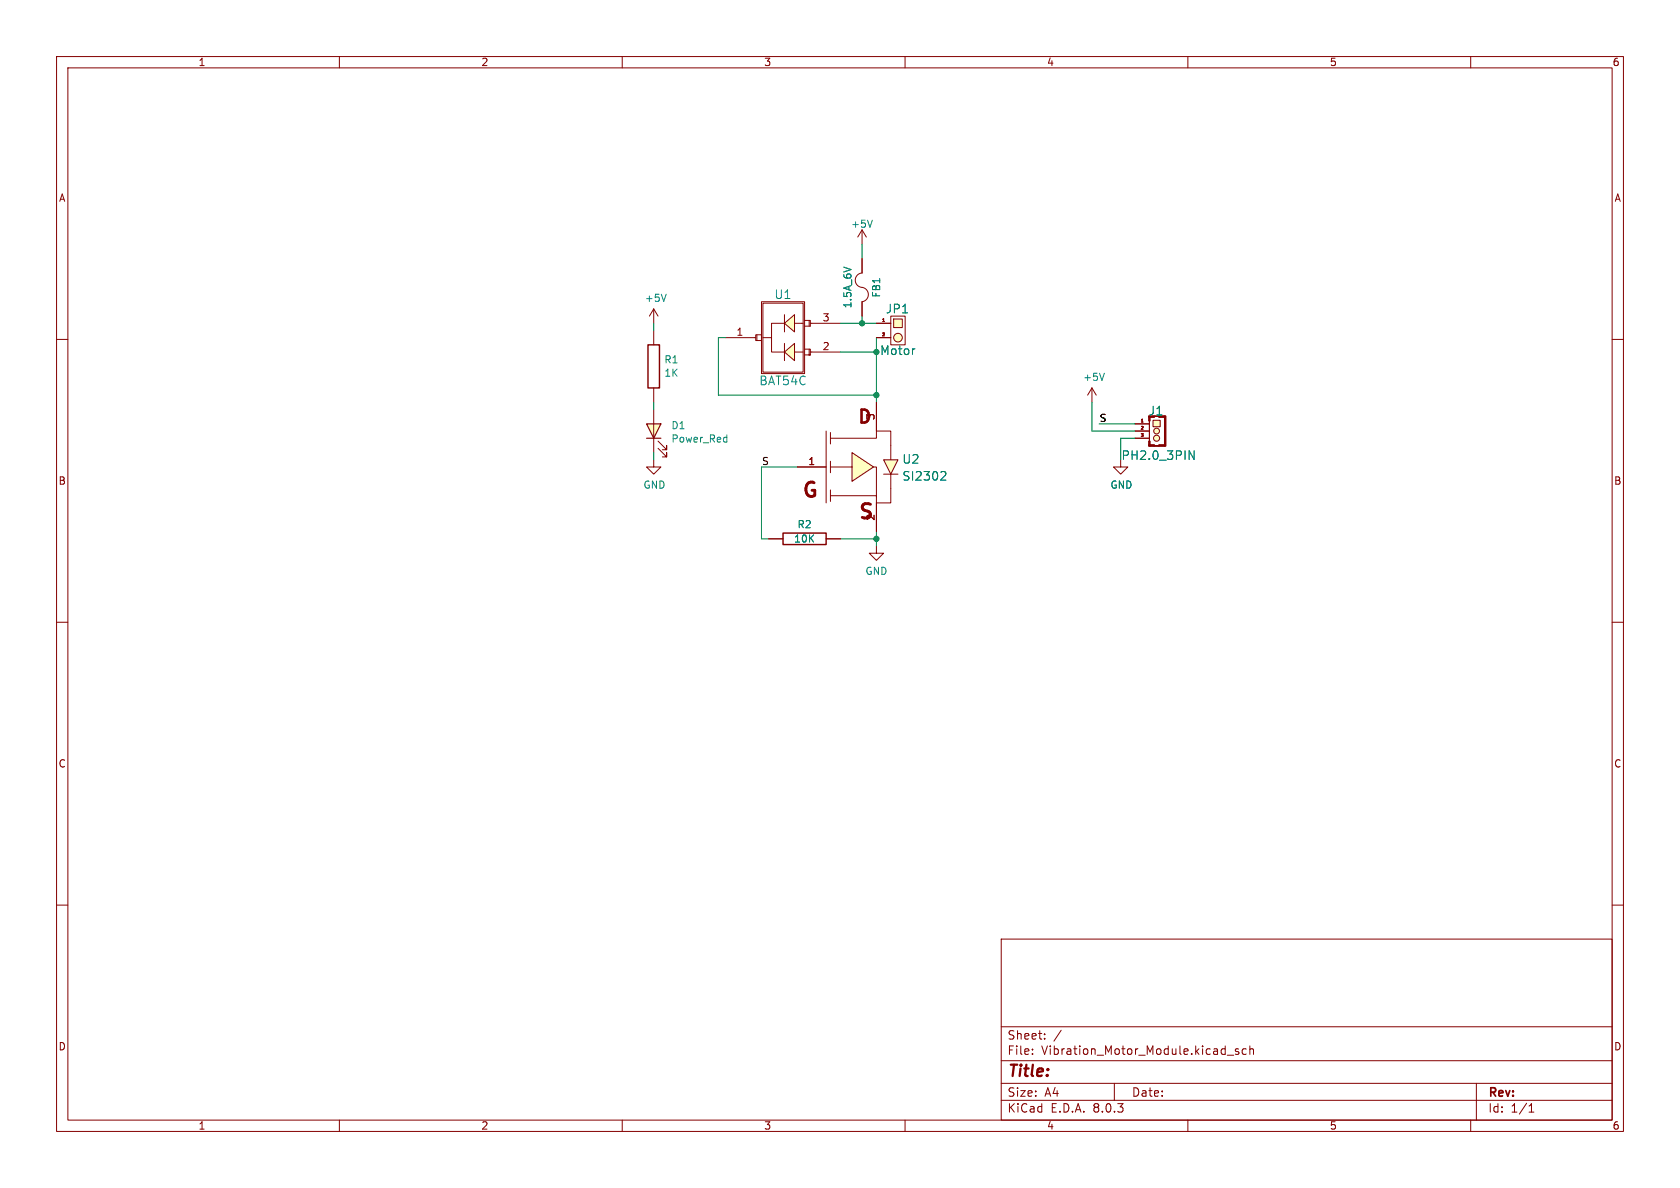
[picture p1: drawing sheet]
<svg xmlns="http://www.w3.org/2000/svg" width="297mm" height="210mm" viewBox="0 0 297 210" stroke-linecap="round" stroke-linejoin="round" font-family="sans-serif">
<g fill="none" stroke="#840000" stroke-width=".18">
<path d="M10 10h277v190h-277zM12 12h273v186h-273zM60 10v2M110 10v2M160 10v2M210 10v2M260 10v2M10 60h2M152.4 40.6l-.8 1.3M152.4 40.6v2.6M152.4 40.6l.8 1.3M285 60h2"/>
<path d="M10 110h2M285 110h2M10 160h2M285 160h2M177 166h108v32h-108zM60 198v2M110 198v2M160 198v2M177 194.5h108M177 191.5h108M177 187.5h108M177 181.5h108"/>
<path d="M182.5 186.3v.1M182.5 185.5v.1M184.7 183.6v.1M184.7 182.8v.1M187.6 182.1l-1.3 2M197 191.5v3M210 198v2M217 186.5h1.1M219 185.5l-.4-.1-.2 .2 .1 .2 .5 .2v.3h-.6M220.3 185.5l-.4-.1-.3 .3v.4l.1 .2h.6M221 185.5l.2-.1 .3 .1 .1 .9M221 184.9v1.5"/>
<path d="M260 198v2M261 191.5v6.5M270.3 196.6h.9M270.3 195.5l.4-.4v1.5"/>
</g>
<path d="M154.2 38.9l-.4 1.3" fill="none" stroke="#008484" stroke-width=".18"/>
<g fill="#ffffc2">
<path d="M138.7 57.2l1.8-1.6v3.1z"/>
<path d="M138.7 62.2l1.8-1.5v3.1z"/>
</g>
<g fill="none" stroke="#840000" stroke-width=".18">
<path d="M128.3 59.7h5.3M133.6 59.2h1v1h-1zM133.8 59.2v1M134.6 53.3h7.6v12.7h-7.6zM134.9 53.6h7.1v12.2h-7.1zM134.9 59.7h1.5v2.5h2.3M138.7 57.2h-2.3v2.5M138.7 57.2l1.8-1.6v3.1zM138.7 55.6v3.1M140.5 57.2h1.5M142.2 56.6h1.1v1.1h-1.1M143.1 56.6v1.1"/>
<path d="M143.3 57.2h5.3M152.4 45.7v2.6a1.3 1.3 0 0 0-1.2 1.4 1.3 1.3 0 0 0 1.4 1.1 1.28 1.28 0 0 1 .9 1.4 1.28 1.28 0 0 1-1.1 1.1v2.6M138.7 62.2l1.8-1.5v3.1zM138.7 60.7v3.1M140.5 62.2h1.5M142.2 61.7h1.1v1M142.2 62.7h.8M143 62.7h.3zM143.1 61.7v1M143.3 62.2h5.3M115.6 81.3v1.3h1.2l-1.2 1.2-1.3-1.2h1.3M154.9 96.5v1.3h1.3l-1.3 1.3-1.2-1.3h1.2"/>
</g>
<path d="M114.3 74.9h2.5l-1.2 2.6z" fill="#ffffc2"/>
<path d="M114.3 74.9h2.5l-1.2 2.6zM114.3 77.5h2.5" fill="none" stroke="#840000" stroke-width=".2"/>
<path d="M115.6 58.4v2.6M115.6 68.6v2.5M115.6 72.4v7.6M116.3 79.2l1.6 1.6v-.8v.8h-.8M116.3 78l1.6 1.5v-.8v.8h-.8M198.1 81.3v1.3h1.3l-1.3 1.2-1.3-1.2h1.3" fill="none" stroke="#840000" stroke-width=".18"/>
<path d="M128.1 77.3l.4 .1M128.5 76.9v1.3M128.5 78.1l-.4 .1" fill="none" stroke="#008484" stroke-width=".18"/>
<path d="M114.6 61h2v7.6h-2z" fill="none" stroke="#840000" stroke-width=".25"/>
<path d="M203.8 74.3h1.3v1.1h-1.3z" fill="#ffffc2"/>
<g fill="#ffffc2" stroke="#ffffc2" stroke-width=".18">
<circle cx="204.5" cy="77.5" r=".53"/>
<circle cx="204.5" cy="76.2" r=".51"/>
<circle cx="158.7" cy="59.7" r=".76"/>
</g>
<g fill="none" stroke="#840000" stroke-width=".18">
<path d="M115.6 54.6l-.8 1.3M115.6 54.6v2.6M115.6 54.6l.7 1.3M200.7 74.9h2.5M200.7 76.2h2.5M200.7 77.5h2.5M201.8 74.6h.3M203.2 73.5h2.8v5.4h-2.8zM203.2 74.4v3.6M203.8 74.3h1.3v1.1h-1.3z"/>
<circle cx="204.5" cy="77.5" r=".53"/>
<circle cx="204.5" cy="76.2" r=".51"/>
</g>
<g fill="#840000" stroke="#840000" stroke-width=".18">
<path d="M205.9 73.5h.2v5.4h-.2z"/>
<path d="M204.9 78.6h1.1v.3h-1.1z"/>
<path d="M204 78.8h.9z"/>
<path d="M204.9 73.5h1.1v.3h-1.1z"/>
<path d="M203.1 78.6h1v.3h-1z"/>
<path d="M203.1 78h.2v.9h-.2z"/>
<path d="M203.1 73.5h.2v.9h-.2z"/>
</g>
<path d="M117.8 52l-.5 1.3M210.2 79.7l.9 1.5v-1.5" fill="none" stroke="#008484" stroke-width=".18"/>
<path d="M158 56.4h1.5v1.5h-1.5z" fill="#ffffc2"/>
<g fill="none" stroke="#840000" stroke-width=".18">
<path d="M154.9 57.2h2.6M154.9 59.7h2.6M156.1 56.8h.3M157.5 55.9h2.5v5.1h-2.5zM158 56.4h1.5v1.5h-1.5zM193 68.6l-.7 1.3M193 68.6v2.5M193 68.6l.8 1.3"/>
<circle cx="158.7" cy="59.7" r=".76"/>
</g>
<path d="M161.6 61.7h.1M195.2 66l-.4 1.3" fill="none" stroke="#008484" stroke-width=".18"/>
<g fill="#ffffc2">
<path d="M156.2 81.3h2.5l-1.2 2.5z"/>
<path d="M150.6 80l3.8 2.6-3.8 2.5z"/>
</g>
<g fill="none" stroke="#840000" stroke-width=".18">
<path d="M152.4 45.7v2.6M152.4 53.3v2.6M154.9 57.2h2.6M154.9 59.7h2.6M156.1 56.8h.3M146 76.2v12.7M146.8 76.5v2M154.9 76.2h2.6v5.1M154.9 76.2v1.3h-8.1M154.9 71.1v5.1M200.7 74.9h2.5M200.7 76.2h2.5"/>
<path d="M200.7 77.5h2.5M201.8 74.6h.3M135.9 95.3h2.5M141 82.6h5M146 95.3h2.6M146.8 81.5v2.1M146.8 86.6v2M146.8 82.6h3.8M146.8 87.6h8.1v6.4M150.6 80l3.8 2.6-3.8 2.5zM154.4 82.6h.5v5.3M156.2 81.3h2.5l-1.2 2.5z"/>
<path d="M156.2 83.8h2.5M157.5 83.8v5.1h-2.6"/>
</g>
<path d="M161.6 61.7h.1M210.2 79.7l.9 1.5v-1.5M166.6 83.4h.5l.1 .4-.9 1.1h.9" fill="none" stroke="#008484" stroke-width=".18"/>
<path d="M138.4 94.2h7.6v2.1h-7.6z" fill="none" stroke="#840000" stroke-width=".25"/>
<g fill="none" stroke="#008400" stroke-width=".18">
<path d="M115.6 57.2v1.2M128.3 59.7h-1.3v10.2h27.9M148.6 57.2h6.3M152.4 43.2v2.5M152.4 55.9v1.3M154.9 59.7v11.4M115.6 71.1v1.3M148.6 62.2h6.3M193 71.1v5.1h7.7M194.3 74.9h6.4M200.7 77.5h-2.6v3.8M115.6 80v1.3"/>
<path d="M141 82.6h-6.4v12.7h1.3M148.6 95.3h6.3M154.9 94v2.5"/>
</g>
<g fill="#008400" stroke="#008400" stroke-width=".18">
<circle cx="154.9" cy="95.3" r=".46"/>
<circle cx="154.9" cy="69.9" r=".46"/>
<circle cx="152.4" cy="57.2" r=".46"/>
<circle cx="154.9" cy="62.2" r=".46"/>
</g>
<g font-size="3.5" fill="#840000">
<text x="141.5" y="88.6">G</text>
<text x="151.4" y="92.5">S</text>
</g>
<text font-size="3.2" fill="#840000" x="151.3" y="75.5">D</text>
<text font-size="2.8" fill="#840000" x="178" y="190.9">Title:</text>
<g font-size="2.1" fill="#008484">
<text x="136.8" y="53.1">U1</text>
<text x="156.5" y="55.6">JP1</text>
<text x="155.5" y="63">Motor</text>
<text x="134.1" y="68.3">BAT54C</text>
<text x="203" y="73.6">J1</text>
<text x="159.4" y="82.2">U2</text>
<text x="198.2" y="81.5">PH2.0_3PIN</text>
<text x="159.4" y="85.2">SI2302</text>
</g>
<g font-size="2.1" fill="#840000">
<text x="178" y="184">Sheet:</text>
<text x="178" y="186.7">File:</text>
<text x="184.1" y="186.7">Vibration_Motor_Module.kicad_sch</text>
<text x="178" y="196.9">KiCad</text>
<text x="178" y="194.1">Size:</text>
<text x="184.7" y="194.1">A4</text>
<text x="185.7" y="196.9">E.D.A.</text>
<text x="193.3" y="196.9">8.0.3</text>
<text x="200" y="194.1">Date:</text>
<text x="263" y="194.3">Rev:</text>
<text x="263" y="196.9">Id:</text>
<text x="267.1" y="196.9">1/1</text>
</g>
<g font-size="1.8" fill="#840000">
<text x="35" y="11.9">1</text>
<text x="85" y="11.9">2</text>
<text x="135" y="11.9">3</text>
<text x="185" y="11.9">4</text>
<text x="235" y="11.9">5</text>
<text x="285" y="11.9">6</text>
<text x="10.3" y="35.9">A</text>
<text x="285.3" y="35.9">A</text>
<text x="130.1" y="59.4">1</text>
<text x="145.3" y="56.9">3</text>
<text x="145.3" y="62">2</text>
<text x="154.7" y="74.4" transform="rotate(-90 154.7 74.4)">3</text>
<text x="142.8" y="82.3">1</text>
<text x="10.3" y="85.9">B</text>
<text x="285.3" y="85.9">B</text>
<text x="154.7" y="92.1" transform="rotate(-90 154.7 92.1)">2</text>
<text x="10.3" y="135.9">C</text>
<text x="285.3" y="135.9">C</text>
<text x="10.3" y="185.9">D</text>
<text x="285.3" y="185.9">D</text>
<text x="35" y="199.9">1</text>
<text x="85" y="199.9">2</text>
<text x="135" y="199.9">3</text>
<text x="185" y="199.9">4</text>
<text x="235" y="199.9">5</text>
<text x="285" y="199.9">6</text>
</g>
<g font-size="1.8" fill="#008484">
<text x="150.4" y="40.5">+5V</text>
<text x="113.9" y="53.6">+5V</text>
<text x="155.8" y="52.7" transform="rotate(-90 155.8 52.7)">FB1</text>
<text x="150.7" y="54.6" transform="rotate(-90 150.7 54.6)">1.5A_6V</text>
<text x="117.4" y="64.4">R1</text>
<text x="117.4" y="66.8">1K</text>
<text x="191.4" y="67.5">+5V</text>
<text x="118.6" y="76.1">D1</text>
<text x="118.6" y="78.4">Power_Red</text>
<text x="113.7" y="86.6">GND</text>
<text x="196.2" y="86.6">GND</text>
<text x="140.9" y="93.6">R2</text>
<text x="140.3" y="96.1">10K</text>
<text x="152.9" y="101.8">GND</text>
</g>
<g font-size="1.8">
<text x="194.3" y="74.7">S</text>
<text x="134.6" y="82.3">S</text>
</g>
<g font-size=".7" fill="#840000">
<text x="155.8" y="56.9">1</text>
<text x="155.8" y="59.4">2</text>
<text x="201.5" y="74.7">1</text>
<text x="201.5" y="75.9">2</text>
<text x="201.5" y="77.2">3</text>
</g>
</svg>
